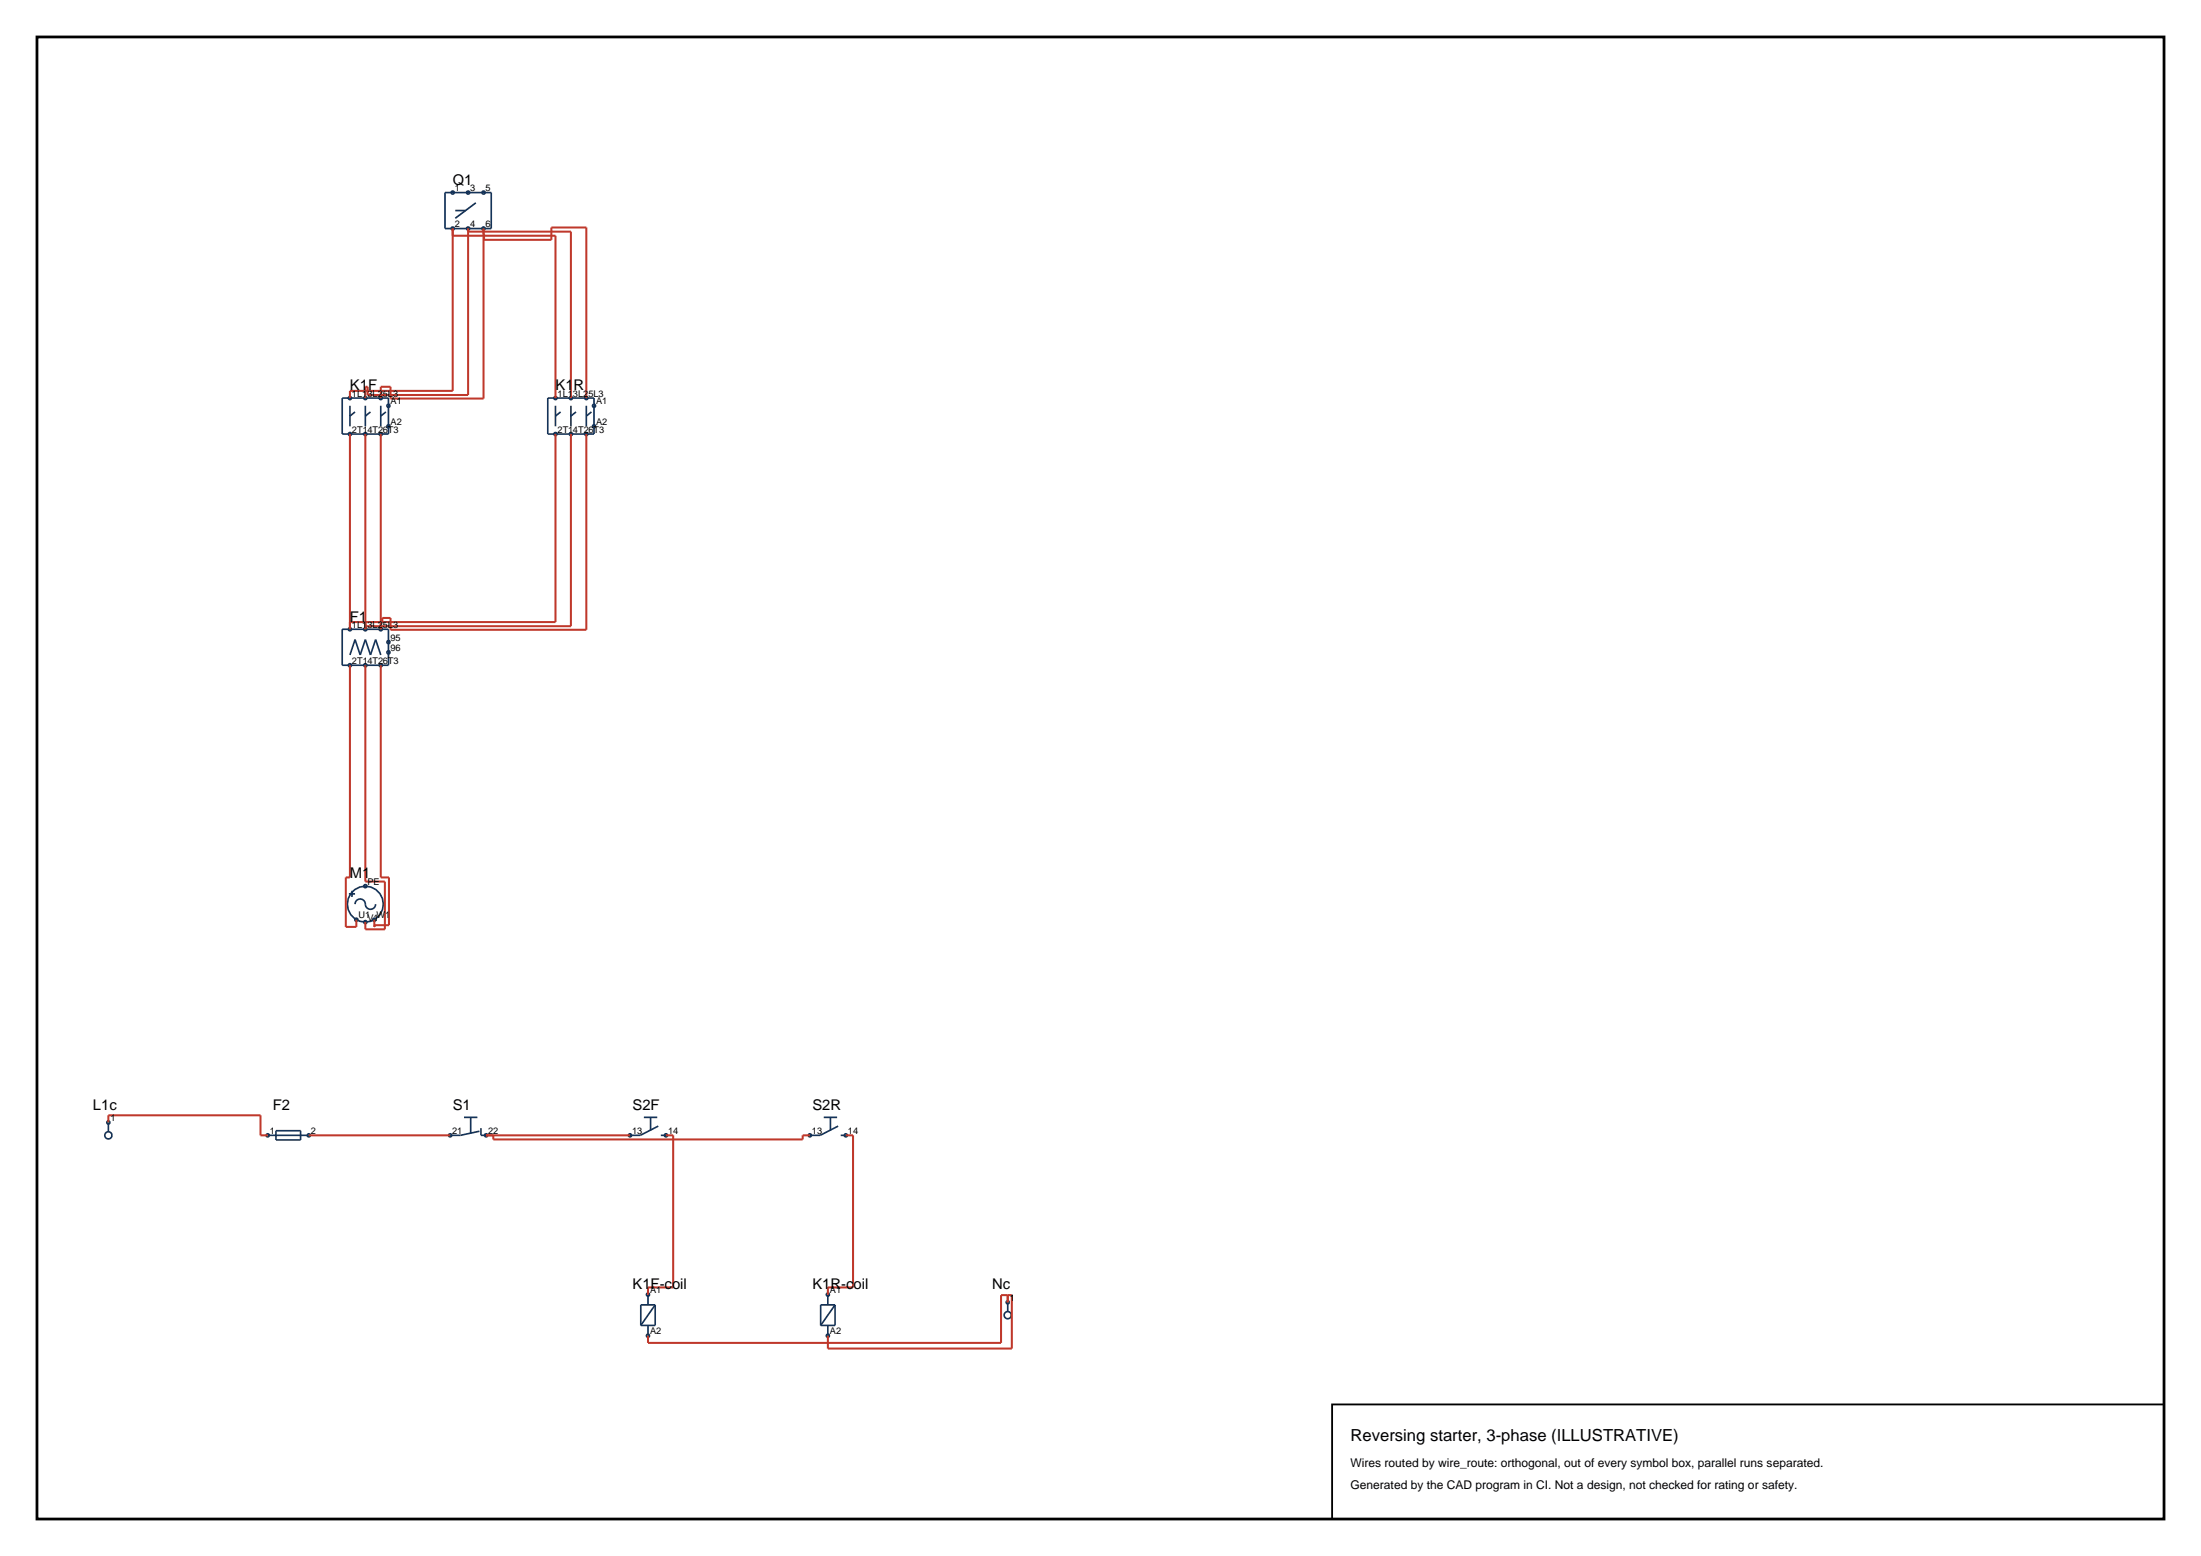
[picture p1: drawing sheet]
<svg xmlns="http://www.w3.org/2000/svg" width="420mm" height="297mm" viewBox="0 0 420 297" stroke-linecap="round" stroke-linejoin="round" font-family="sans-serif">
<path d="M7.1 7.1h405.8v282.8h-405.8z" fill="none" stroke="#000" stroke-width=".53"/>
<g fill="none" stroke="#143359" stroke-width=".32">
<path d="M84.9 36.8h8.8v6.8h-8.8zM90.8 38.7l-3.9 3M86.9 40.2h1.9M65.3 76h8.8v6.8h-8.8zM66.8 77.5v3.9M67.8 78.6l-1 .8M69.7 77.5v3.9M70.7 78.6l-1 .8M72.7 77.5v3.9M73.6 78.6l-.9 .8M104.5 76h8.9v6.8h-8.9zM106 77.5v3.9"/>
<path d="M107 78.6l-1 .8M108.9 77.5v3.9M109.9 78.6l-1 .8M111.9 77.5v3.9M112.9 78.6l-1 .8M65.3 120.1h8.8v6.9h-8.8zM66.8 125l1-2.9 .9 2.9 1-2.9 1 2.9 1-2.9 1 2.9M66.6 170.6h1.2M67.2 170v1.2M67.8 172.6a1.02 1.02 0 0 1 1.1-1 1.02 1.02 0 0 1 .9 1.3 .98 .98 0 0 0 1 .6 .98 .98 0 0 0 .9-.9M20.7 214.3v1.7M51.1 216.7h7.8"/>
<path d="M52.7 215.8h4.7v1.8h-4.7zM88.5 213.3h2.6M89.8 213.3v3M91.5 215.9l-3.6 .8h-2M91.8 215.3v1.4h1M122.9 213.3h2.5M124.1 213.3v2.5M125.6 214.9l-3.4 1.8h-2M126.1 216.7h1M157.2 213.3h2.5M158.5 213.3v2.5M159.9 214.9l-3.4 1.8h-2"/>
<path d="M160.4 216.7h1M123.7 247.1v2M123.7 253v2M125 249.1v3.9h-2.7M125 249.1h-2.7v3.9M125 249.1l-2.7 3.9M158 247.1v2M158 253v2M159.3 249.1v3.9h-2.7M159.3 249.1h-2.7v3.9M159.3 249.1l-2.7 3.9M192.3 248.6v1.7"/>
<path d="M192.3 248.6h.1"/>
<circle cx="86.4" cy="36.8" r=".29"/>
<circle cx="89.3" cy="36.8" r=".3"/>
<circle cx="92.3" cy="36.8" r=".3"/>
<circle cx="86.4" cy="43.6" r=".29"/>
<circle cx="89.3" cy="43.6" r=".3"/>
<circle cx="92.3" cy="43.6" r=".3"/>
<circle cx="66.8" cy="76" r=".29"/>
<circle cx="69.7" cy="76" r=".29"/>
<circle cx="72.7" cy="76" r=".29"/>
<circle cx="74.1" cy="77.5" r=".29"/>
<circle cx="106" cy="76" r=".29"/>
<circle cx="108.9" cy="76" r=".29"/>
<circle cx="111.9" cy="76" r=".29"/>
<circle cx="113.4" cy="77.5" r=".29"/>
<circle cx="66.8" cy="82.8" r=".29"/>
<circle cx="69.7" cy="82.8" r=".29"/>
<circle cx="72.7" cy="82.8" r=".29"/>
<circle cx="74.1" cy="81.4" r=".29"/>
<circle cx="106" cy="82.8" r=".29"/>
<circle cx="108.9" cy="82.8" r=".29"/>
<circle cx="111.9" cy="82.8" r=".29"/>
<circle cx="113.4" cy="81.4" r=".29"/>
<circle cx="66.8" cy="120.1" r=".29"/>
<circle cx="66.8" cy="127" r=".29"/>
<circle cx="69.7" cy="127" r=".29"/>
<circle cx="69.7" cy="120.1" r=".29"/>
<circle cx="72.7" cy="127" r=".29"/>
<circle cx="72.7" cy="120.1" r=".29"/>
<circle cx="74.1" cy="122.6" r=".29"/>
<circle cx="74.1" cy="124.5" r=".29"/>
<circle cx="68" cy="175.6" r=".3"/>
<circle cx="69.7" cy="169.1" r=".29"/>
<circle cx="69.7" cy="176" r=".29"/>
<circle cx="69.7" cy="172.6" r="3.4"/>
<circle cx="71.4" cy="175.6" r=".29"/>
<circle cx="20.7" cy="216.7" r=".69"/>
<circle cx="20.7" cy="214.3" r=".29"/>
<circle cx="51.1" cy="216.7" r=".29"/>
<circle cx="58.9" cy="216.7" r=".29"/>
<circle cx="85.9" cy="216.7" r=".29"/>
<circle cx="92.8" cy="216.7" r=".29"/>
<circle cx="120.2" cy="216.7" r=".29"/>
<circle cx="127.1" cy="216.7" r=".29"/>
<circle cx="154.5" cy="216.7" r=".29"/>
<circle cx="161.4" cy="216.7" r=".29"/>
<circle cx="123.7" cy="247.1" r=".29"/>
<circle cx="123.7" cy="255" r=".29"/>
<circle cx="158" cy="247.1" r=".29"/>
<circle cx="158" cy="255" r=".29"/>
<circle cx="192.3" cy="251" r=".69"/>
<circle cx="192.3" cy="248.6" r=".29"/>
</g>
<g fill="none" stroke="#bf382b" stroke-width=".39">
<path d="M86.4 43.6v31h-19.6v1.4M86.4 45h19.6v31M89.3 43.6v31.8h-19.1v-1.6h-.5v2.2M89.3 44.2h19.6v31.8M92.3 43.6v32.5h-17.8v-2.3h-1.8v2.2M92.3 44.7h.1v1.1h12.8v-2.4h6.7v32.6M66.8 82.8v37.3M69.7 82.8v37.3M72.7 82.8v37.3M106 82.8v35.9h-39.2M108.9 82.8v36.7h-39.2M111.9 82.8v37.4h-37.4v-2.2h-1.5v.7"/>
<path d="M69.6 118.7l.1 .3M66.8 127v40.5h-.8v9.4h2v-1.4M69.7 127v41.3h3.7v9.1h-3.7v-1.4M72.7 127v40.5h1.5v9.1h-2.7l-.1 .3v-1.4M20.7 214.3v-1.4h29v3.8h1.4M58.9 216.7h27M92.8 216.7h27.4M94.1 216.7v.8h59.1v-.8h1.3M127.1 216.7h1.4v29h-4.8v1.4M161.4 216.7h1.4v29h-4.8v1.4M123.7 255v1.3h67.3v-9.1h2.1v10.2h-35.1v-2.4M192.3 247.2v1.4"/>
</g>
<path d="M254.2 268.1h158.7v21.8h-158.7z" fill="none" stroke="#000" stroke-width=".35"/>
<text font-size="3.2" x="257.7" y="275.1">Reversing starter, 3-phase (ILLUSTRATIVE)</text>
<g font-size="2.8">
<text x="86.4" y="35.3">Q1</text>
<text x="66.8" y="74.5">K1F</text>
<text x="106" y="74.5">K1R</text>
<text x="66.8" y="118.6">F1</text>
<text x="66.8" y="167.7">M1</text>
<text x="17.7" y="211.8">L1c</text>
<text x="52.1" y="211.8">F2</text>
<text x="86.4" y="211.8">S1</text>
<text x="120.7" y="211.8">S2F</text>
<text x="155" y="211.8">S2R</text>
<text x="120.7" y="246.1">K1F-coil</text>
<text x="155" y="246.1">K1R-coil</text>
<text x="189.4" y="246.1">Nc</text>
</g>
<g font-size="2.3">
<text x="257.7" y="280.1">Wires routed by wire_route: orthogonal, out of every symbol box, parallel runs separated.</text>
<text x="257.7" y="284.3">Generated by the CAD program in CI. Not a design, not checked for rating or safety.</text>
</g>
<g font-size="1.8">
<text x="86.8" y="36.5">1</text>
<text x="89.7" y="36.5">3</text>
<text x="92.7" y="36.5">5</text>
<text x="86.8" y="43.3">2</text>
<text x="89.7" y="43.3">4</text>
<text x="92.7" y="43.3">6</text>
<text x="67.2" y="75.7">1L1</text>
<text x="70.1" y="75.7">3L2</text>
<text x="73" y="75.7">5L3</text>
<text x="74.5" y="77.2">A1</text>
<text x="106.4" y="75.7">1L1</text>
<text x="109.3" y="75.7">3L2</text>
<text x="112.3" y="75.7">5L3</text>
<text x="113.7" y="77.2">A1</text>
<text x="67.2" y="82.6">2T14T26T3</text>
<text x="74.5" y="81.1">A2</text>
<text x="106.4" y="82.6">2T14T26T3</text>
<text x="113.7" y="81.1">A2</text>
<text x="67.2" y="119.8">1L1</text>
<text x="70.1" y="119.8">3L2</text>
<text x="73" y="119.8">5L3</text>
<text x="74.5" y="122.3">95</text>
<text x="74.5" y="124.2">96</text>
<text x="67.2" y="126.7">2T14T26T3</text>
<text x="70.1" y="168.9">PE</text>
<text x="68.4" y="175.3">U1 W1</text>
<text x="70.1" y="175.7">V1</text>
<text x="21.1" y="214">1</text>
<text x="51.5" y="216.4">1</text>
<text x="59.3" y="216.4">2</text>
<text x="86.3" y="216.4">21</text>
<text x="93.2" y="216.4">22</text>
<text x="120.6" y="216.4">13</text>
<text x="127.5" y="216.4">14</text>
<text x="154.9" y="216.4">13</text>
<text x="161.8" y="216.4">14</text>
<text x="124" y="246.8">A1</text>
<text x="158.4" y="246.8">A1</text>
<text x="192.7" y="248.3">1</text>
<text x="124" y="254.7">A2</text>
<text x="158.4" y="254.7">A2</text>
</g>
</svg>
